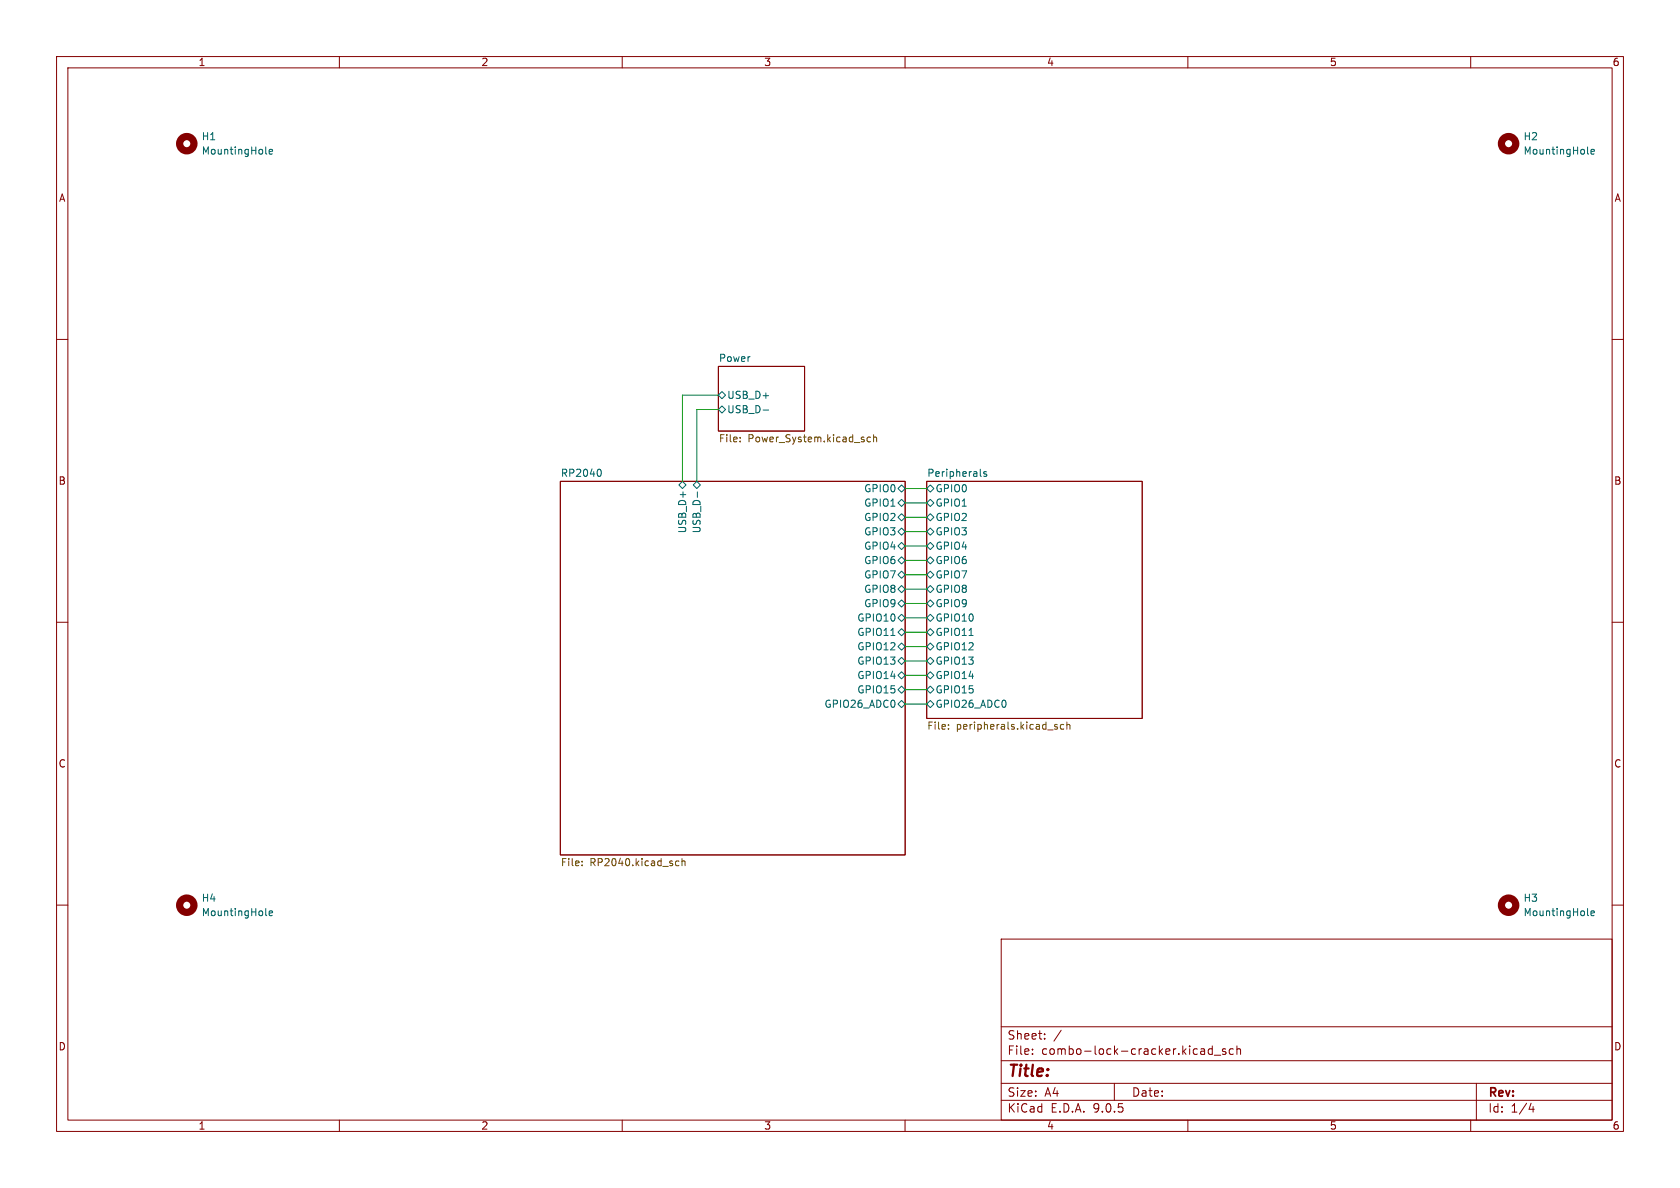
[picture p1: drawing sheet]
<svg xmlns="http://www.w3.org/2000/svg" width="297mm" height="210mm" viewBox="0 0 297 210" stroke-linecap="round" stroke-linejoin="round" font-family="sans-serif">
<g fill="none" stroke="#840000" stroke-width=".18">
<path d="M10 10h277v190h-277zM12 12h273v186h-273zM60 10v2M110 10v2M160 10v2M210 10v2M260 10v2M10 60h2M127 64.8h15.2v11.4h-15.2zM285 60h2M99.1 85.1h60.9v66h-60.9zM163.8 85.1h38.1v41.9h-38.1z"/>
<path d="M10 110h2M285 110h2M10 160h2M177 166h108v32h-108zM285 160h2M60 198v2M110 198v2M160 198v2M177 194.5h108M177 191.5h108M177 187.5h108M177 181.5h108"/>
<path d="M182.5 186.3v.1M182.5 185.5v.1M184.7 183.6v.1M184.7 182.8v.1M187.6 182.1l-1.3 2M197 191.5v3M210 198v2M212.7 185.4l.3 .2v.8M213 186.3l-.5 .1M213 185.8h-.5M214.3 185.5l-.4-.1-.3 .3v.4l.1 .2h.6M214.3 184.9v1.5"/>
<path d="M214.7 186.5h1.1M216.7 185.5l-.4-.1-.2 .2 .1 .2 .5 .2v.3h-.6M218 185.5l-.4-.1-.3 .3v.4l.2 .2h.5M218.7 185.5l.2-.1 .3 .1 .1 .9M218.7 184.9v1.5M260 198v2M261 191.5v6.5M270.7 195l-.4 1.1h.9M271 195.6v1"/>
</g>
<g fill="none" stroke="#006464" stroke-width=".18">
<path d="M47 27.1l.2 .1M47.6 26.8l.6-.1-.1-.2-.3-.1-.2 .2v.6h.5M280.7 27.1l.1 .1M281.3 26.8l.6-.1-.1-.2-.4-.1-.1 .2v.6h.5M127 69.9l.6-.7 .7 .7-.7 .6zM127.6 71.8l.7 .6-.7 .6-.6-.6zM134.9 72.5h1M106 82.9a.79 .79 0 0 1 0 1.3M120.6 85.1l.7 .6-.7 .7-.6-.7zM122.6 85.7l.6-.6 .6 .6-.6 .7zM123.3 87v.9M158.7 96.5l.7-.6 .6 .6-.6 .7z"/>
<path d="M158.7 86.4l.7-.7 .6 .7-.6 .6zM158.7 94l.7-.7 .6 .7-.6 .6zM158.7 91.4l.7-.6 .6 .6-.6 .7zM159.4 98.4l.6 .7-.6 .6-.7-.6zM159.4 88.3l.6 .6-.6 .6-.7-.6zM163.8 91.4l.7-.6 .6 .6-.6 .7zM163.8 94l.7-.7 .6 .7-.6 .6zM163.8 86.4l.7-.7 .6 .7-.6 .6zM163.8 99.1l.7-.7 .6 .7-.6 .6zM163.8 96.5l.7-.6 .6 .6-.6 .7zM164.5 88.3l.6 .6-.6 .6-.7-.6zM173.3 84l.2 .2"/>
<path d="M174.4 83.4h-.3l-.2 .1 .1 .2 .4 .2v.3h-.5M157.5 112.3h.7M158.7 116.8l.7-.6 .6 .6-.6 .7zM158.7 119.4l.7-.7 .6 .7-.6 .6zM158.7 104.1l.7-.6 .6 .6-.6 .7zM158.7 111.8l.7-.7 .6 .7-.6 .6zM158.7 106.7l.7-.7 .6 .7-.6 .6zM158.7 101.6l.7-.6 .6 .6-.6 .6zM158.7 114.3l.7-.6 .6 .6-.6 .6zM158.7 109.2l.7-.6 .6 .6-.6 .7zM163.8 114.3l.7-.6 .6 .6-.6 .6zM163.8 106.7l.7-.7 .6 .7-.6 .6z"/>
<path d="M163.8 116.8l.7-.6 .6 .6-.6 .7zM163.8 109.2l.7-.6 .6 .6-.6 .7zM163.8 101.6l.7-.6 .6 .6-.6 .6zM163.8 119.4l.7-.7 .6 .7-.6 .6zM163.8 104.1l.7-.6 .6 .6-.6 .7zM164.5 111.1l.6 .7-.6 .6-.7-.6zM171.3 112.3h.7M158.7 124.5l.7-.7 .6 .7-.6 .6zM159.4 121.3l.6 .6-.6 .7-.7-.7zM163.8 121.9l.7-.6 .6 .6-.6 .7zM163.8 124.5l.7-.7 .6 .7-.6 .6zM47 161.7l.2 .2"/>
<path d="M47.6 161.4l.6-.1-.1-.2-.3-.1-.2 .2v.6h.5M280.7 161.7l.1 .2M281.3 161.4l.6-.1-.1-.2-.4-.1-.1 .2v.6h.5"/>
</g>
<g fill="none" stroke="#725600" stroke-width=".18">
<path d="M130.8 78v.1M130.8 77.3v.1M153.9 77.3h-.4l-.2 .2 .1 .5h.5M154.4 77.4l.2-.1h.3l.1 .8M154.4 76.8v1.3M167.7 128.8v.1M167.7 128.1v.1M186.6 128.5h.3l.1 .2-.2 .2h-.3M186.6 128.1h.3M188.1 128.1h-.4l-.2 .2 .1 .5h.5M188.6 128.2l.2-.1h.3v.8M188.6 127.6v1.3"/>
<path d="M102.9 152.9v.1M102.9 152.3v.1M119.5 152.9l.2 .1h.3M120 152.3l-.3-.1-.2 .1M120.6 152.3l.2-.1 .3 .1v.7M120.6 151.8v1.2"/>
</g>
<g fill="none" stroke="#840000" stroke-width="1.3">
<circle cx="33" cy="25.4" r="1.27"/>
<circle cx="266.7" cy="25.4" r="1.27"/>
<circle cx="33" cy="160" r="1.27"/>
<circle cx="266.7" cy="160" r="1.27"/>
</g>
<g fill="none" stroke="#009600" stroke-width=".18">
<path d="M127 72.4h-3.8v12.7M127 69.9h-6.4v15.2M160 86.4h3.8M160 88.9h3.8M160 91.4h3.8M160 99.1h3.8M160 96.5h3.8M160 94h3.8M160 119.4h3.8M160 114.3h3.8M160 111.8h3.8M160 116.8h3.8"/>
<path d="M160 109.2h3.8M160 106.7h3.8M160 101.6h3.8M160 104.1h3.8M160 124.5h3.8M160 121.9h3.8"/>
</g>
<text font-size="2.8" fill="#840000" x="178" y="190.9">Title:</text>
<g font-size="2.1" fill="#840000">
<text x="178" y="184">Sheet:</text>
<text x="178" y="186.7">File:</text>
<text x="184.1" y="186.7">combo-lock-cracker.kicad_sch</text>
<text x="178" y="196.9">KiCad</text>
<text x="178" y="194.1">Size:</text>
<text x="184.7" y="194.1">A4</text>
<text x="185.7" y="196.9">E.D.A.</text>
<text x="193.3" y="196.9">9.0.5</text>
<text x="200" y="194.1">Date:</text>
<text x="263" y="194.3">Rev:</text>
<text x="263" y="196.9">Id:</text>
<text x="267.1" y="196.9">1/4</text>
</g>
<g font-size="1.8" fill="#840000">
<text x="35" y="11.9">1</text>
<text x="85" y="11.9">2</text>
<text x="135" y="11.9">3</text>
<text x="185" y="11.9">4</text>
<text x="235" y="11.9">5</text>
<text x="285" y="11.9">6</text>
<text x="10.3" y="35.9">A</text>
<text x="285.3" y="35.9">A</text>
<text x="10.3" y="85.9">B</text>
<text x="285.3" y="85.9">B</text>
<text x="10.3" y="135.9">C</text>
<text x="285.3" y="135.9">C</text>
<text x="10.3" y="185.9">D</text>
<text x="285.3" y="185.9">D</text>
<text x="35" y="199.9">1</text>
<text x="85" y="199.9">2</text>
<text x="135" y="199.9">3</text>
<text x="185" y="199.9">4</text>
<text x="235" y="199.9">5</text>
<text x="285" y="199.9">6</text>
</g>
<g font-size="1.8" fill="#006464">
<text x="35.6" y="25">H1</text>
<text x="35.6" y="27.5">MountingHole</text>
<text x="269.2" y="25">H2</text>
<text x="269.2" y="27.5">MountingHole</text>
<text x="127" y="64.1">Power</text>
<text x="128.5" y="70.7">USB_D+</text>
<text x="128.5" y="73.3">USB_D-</text>
<text x="99.1" y="84.4">RP2040</text>
<text x="152.7" y="87.2">GPIO0</text>
<text x="152.7" y="89.8">GPIO1</text>
<text x="163.8" y="84.4">Peripherals</text>
<text x="165.3" y="89.8">GPIO1</text>
<text x="165.3" y="87.2">GPIO0</text>
<text x="121.5" y="94.4" transform="rotate(-90 121.5 94.4)">USB_D+</text>
<text x="124.1" y="94.4" transform="rotate(-90 124.1 94.4)">USB_D-</text>
<text x="152.7" y="94.8">GPIO3</text>
<text x="152.7" y="92.3">GPIO2</text>
<text x="165.3" y="92.3">GPIO2</text>
<text x="165.3" y="94.8">GPIO3</text>
<text x="152.7" y="97.4">GPIO4</text>
<text x="152.7" y="99.9">GPIO6</text>
<text x="165.3" y="99.9">GPIO6</text>
<text x="165.3" y="97.4">GPIO4</text>
<text x="152.7" y="105">GPIO8</text>
<text x="152.7" y="107.5">GPIO9</text>
<text x="152.7" y="102.5">GPIO7</text>
<text x="165.3" y="107.5">GPIO9</text>
<text x="165.3" y="102.5">GPIO7</text>
<text x="165.3" y="105">GPIO8</text>
<text x="151.5" y="112.6">GPIO11</text>
<text x="151.5" y="110.1">GPIO10</text>
<text x="165.3" y="112.6">GPIO11</text>
<text x="165.3" y="110.1">GPIO10</text>
<text x="151.5" y="117.7">GPIO13</text>
<text x="151.5" y="115.2">GPIO12</text>
<text x="165.3" y="115.2">GPIO12</text>
<text x="165.3" y="117.7">GPIO13</text>
<text x="145.7" y="125.3">GPIO26_ADC0</text>
<text x="151.5" y="122.8">GPIO15</text>
<text x="151.5" y="120.2">GPIO14</text>
<text x="165.3" y="122.8">GPIO15</text>
<text x="165.3" y="120.2">GPIO14</text>
<text x="165.3" y="125.3">GPIO26_ADC0</text>
<text x="35.6" y="159.6">H4</text>
<text x="269.2" y="159.6">H3</text>
<text x="35.6" y="162.2">MountingHole</text>
<text x="269.2" y="162.2">MountingHole</text>
</g>
<g font-size="1.8" fill="#725600">
<text x="127" y="78.5">File:</text>
<text x="132.2" y="78.5">Power_System.kicad_sch</text>
<text x="163.8" y="129.3">File:</text>
<text x="169.1" y="129.3">peripherals.kicad_sch</text>
<text x="99.1" y="153.4">File:</text>
<text x="104.3" y="153.4">RP2040.kicad_sch</text>
</g>
</svg>
